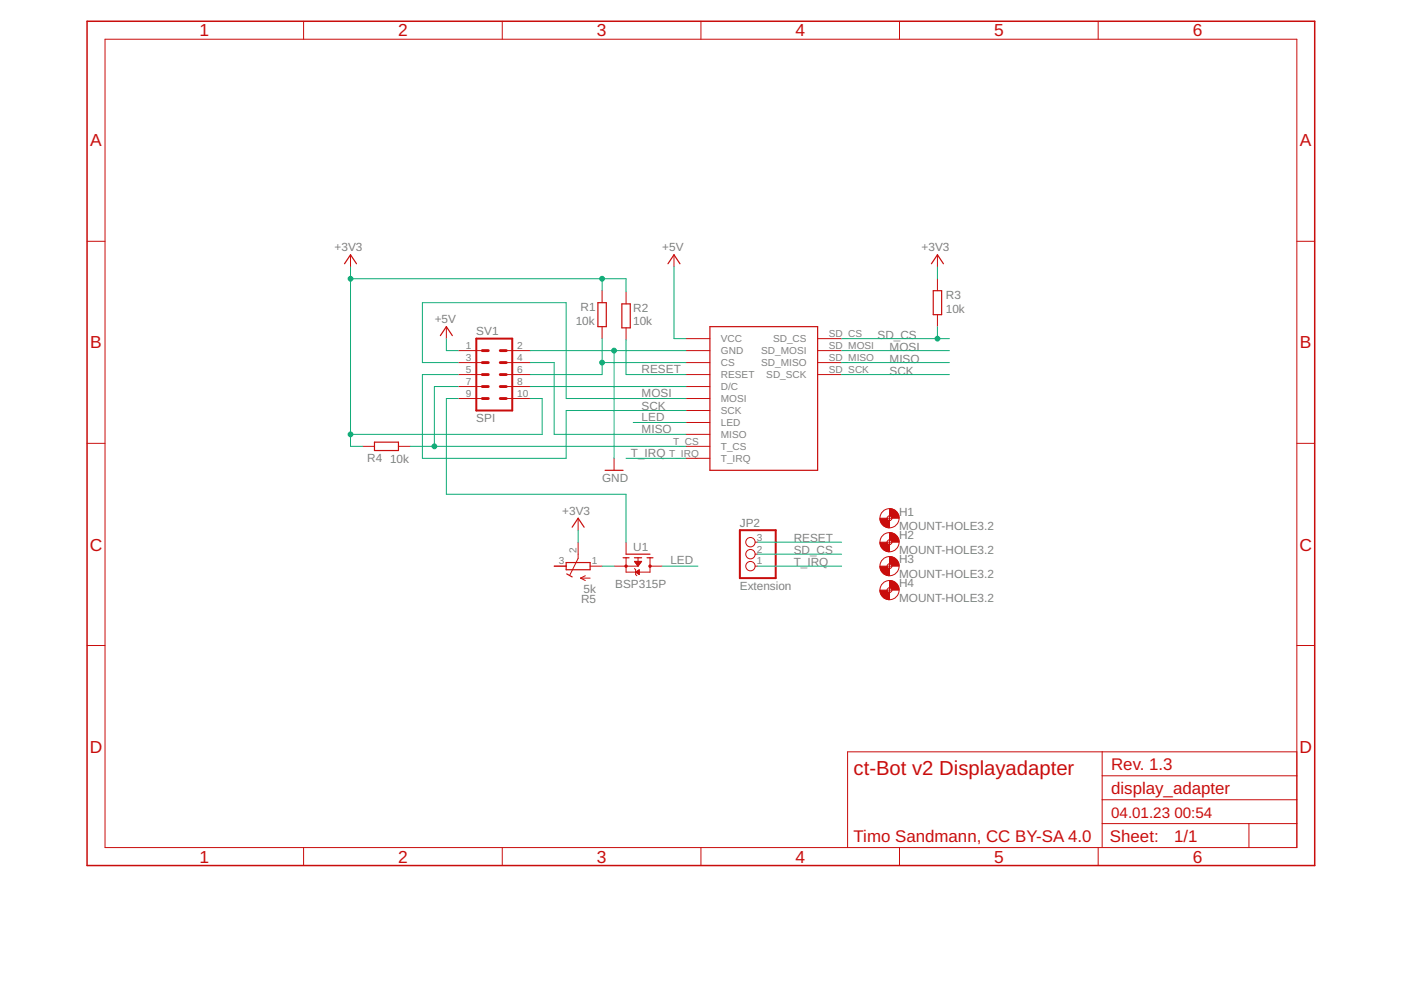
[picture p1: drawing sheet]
<svg xmlns="http://www.w3.org/2000/svg" width="297mm" height="210mm" viewBox="0 0 297 210" stroke-linecap="round" stroke-linejoin="round" font-family="sans-serif">
<g fill="none" stroke="#c90d0c" stroke-width=".21">
<path d="M22.3 8.3h252.7v171.4h-252.7zM64.4 4.5v3.8M106.5 4.5v3.8M148.6 4.5v3.8M190.7 4.5v3.8M232.8 4.5v3.8M18.5 51.2h3.8M74.3 54v2.6M142.9 54v2.6M198.8 54v2.6M198.8 59.1v2.5M275 51.2h3.7"/>
<path d="M94.6 69.3v2.5M97.2 74.3h5.1M97.2 76.9h5.1M97.2 79.4h5.1M107.3 74.3h5.1M107.3 76.9h5.1M107.3 79.4h5.1M127.7 61.6v2.6M127.7 69.3v2.5M132.7 61.9v2.5M132.7 69.5v2.6M145.4 71.8h5.1"/>
<path d="M145.4 74.3h5.1M145.4 76.9h5.1M145.4 79.4h5.1M173.4 71.8h5M173.4 74.3h5M173.4 76.9h5M173.4 79.4h5M198.8 66.7v2.6M18.5 94h3.8M76.9 94.6h2.5M84.5 94.6h2.5M97.2 82h5.1"/>
<path d="M97.2 84.5h5.1M107.3 82h5.1M107.3 84.5h5.1M130.2 97.2v2.5M145.4 82h5.1M145.4 84.5h5.1M145.4 87h5.1M145.4 89.6h5.1M145.4 92.1h5.1M145.4 94.6h5.1M145.4 97.2h5.1M275 94h3.7"/>
<path d="M122.6 109.9v2.5M122.6 115v3.4l-1.8 3.5M132.7 115v2.5M132.7 118.3v3h5.1v-3M134.5 119h1.5l-.7 1zM134.6 119.1h1.4M134.7 119.2h1.2M134.7 119.3h1.1M134.8 119.5h.9M134.9 119.6h.7M135 119.7h.5M135.1 119.8h.3"/>
<path d="M135.2 120h.1M135.3 118.3v1.7M160.1 117.5h.6M160.1 115h.6M188.1 115h1M188.1 109.9h1M188.6 109.4v1M188.6 114.4v1.1M188.6 119.5v1M18.5 136.9h3.8M117.5 120h2.5M123.1 122.6h2"/>
<path d="M123.1 122.6l1 .5M124.1 122.1l-1 .5M125.1 120h2.6M130.2 120h5.1M134.5 120.5l.3 .3v1l.2 .3M134.8 121.3l.7-.5v1zM134.8 121.3h.7M134.9 121.4h.6M135 121.2h.5M135.1 121.5h.4M135.2 121h.3M135.3 121.6h.2"/>
<path d="M135.4 120.9h.1M135.4 121.8h.1M137.8 120h2.6M160.1 120h.6M188.1 120h1M188.1 125.1h1M188.6 124.6v1M275 136.9h3.7M233.7 159.4v20.3M275 159.4h-95.3v20.3M64.4 179.7v3.8M106.5 179.7v3.8"/>
<path d="M148.6 179.7v3.8M190.7 179.7v3.8M232.8 179.7v3.8M233.7 174.6h41.3M233.7 169.6h41.3M233.7 164.5h41.3M264.8 174.6v5.1"/>
<circle cx="159.1" cy="115" r=".99"/>
<circle cx="159.1" cy="117.5" r=".99"/>
<circle cx="188.6" cy="109.9" r="2.03"/>
<circle cx="188.6" cy="115" r="2.03"/>
<circle cx="188.6" cy="109.9" r=".51"/>
<circle cx="188.6" cy="115" r=".51"/>
<circle cx="159.1" cy="120" r=".99"/>
<circle cx="188.6" cy="120" r="2.03"/>
<circle cx="188.6" cy="125.1" r="2.03"/>
<circle cx="188.6" cy="120" r=".51"/>
<circle cx="188.6" cy="125.1" r=".51"/>
</g>
<g fill="none" stroke="#c90d0c" stroke-width=".25">
<path d="M73 55.9l1.3-1.9 1.3 1.9M141.6 55.9l1.3-1.9 1.3 1.9M197.5 55.9l1.3-1.9 1.2 1.9M93.4 71.2l1.2-1.9 1.3 1.9M126.8 64.2h1.7v5.1h-1.7zM131.8 64.4h1.8v5.1h-1.8zM150.5 69.3h22.9v30.4h-22.9zM197.9 61.6h1.7v5.1h-1.7zM79.4 93.7h5.1v1.8h-5.1zM128.3 99.7h3.8M120 119.3h5.1v1.5h-5.1zM121.3 111.8l1.3-1.9 1.2 1.9"/>
<path d="M132.1 118.3h1.3M132.7 117.5h5.1M134.5 118.3h1.5M137.2 118.3h1.3M120.2 121.7l1.1 .6"/>
</g>
<path d="M101 71.8h7.6v15.2h-7.6zM156.9 112.4h7.6v10.2h-7.6z" fill="none" stroke="#c90d0c" stroke-width=".42"/>
<path d="M102.3 79.4h1.2M102.3 76.9h1.2M102.3 74.3h1.2M106.1 79.4h1.2M106.1 76.9h1.2M106.1 74.3h1.2M102.3 84.5h1.2M102.3 82h1.2M106.1 84.5h1.2M106.1 82h1.2" fill="none" stroke="#c90d0c" stroke-width=".61"/>
<g fill="#c90d0c" stroke="#c90d0c" stroke-width=".21">
<path d="M188.6 107.8a2.04 2.04 0 0 1 2 2.1h-1.5l-.1-.3-.4-.2z" fill-rule="evenodd"/>
<path d="M186.6 109.9h1.5l.2 .4 .3 .1v1.5a2 2 0 0 1-2-2z" fill-rule="evenodd"/>
<path d="M188.6 112.9a2.04 2.04 0 0 1 2 2.1h-1.5l-.1-.3-.4-.3z" fill-rule="evenodd"/>
<path d="M186.6 115h1.5l.2 .4 .3 .1v1.5a2 2 0 0 1-2-2z" fill-rule="evenodd"/>
<path d="M188.6 118a2.04 2.04 0 0 1 2 2h-1.5l-.1-.3-.4-.2z" fill-rule="evenodd"/>
<path d="M186.6 120h1.5l.2 .5h.3v1.6a2 2 0 0 1-2-2.1z" fill-rule="evenodd"/>
<path d="M188.6 123.1a2.04 2.04 0 0 1 2 2h-1.5l-.1-.3-.4-.2z" fill-rule="evenodd"/>
<path d="M186.6 125.1h1.5l.2 .4 .3 .1v1.5a2 2 0 0 1-2-2z" fill-rule="evenodd"/>
<circle cx="132.7" cy="120" r=".25"/>
<circle cx="137.8" cy="120" r=".25"/>
</g>
<path d="M18.5 4.5h260.2v179h-260.2z" fill="none" stroke="#c90d0c" stroke-width=".32"/>
<g fill="none" stroke="#0dab76" stroke-width=".21">
<path d="M74.3 56.6v38h2.6M74.3 59.1h58.4v2.8M127.7 59.1v2.5M142.9 56.6v15.2h2.5M198.8 56.6v2.5M94.6 71.8v2.5h2.6M97.2 76.9h-7.6v-12.7h30.4v20.3h25.4M97.2 79.4h-7.6v17.8h30.4v-10.2h25.4M112.4 74.3h33M112.4 76.9h5.1v15.2h27.9M127.7 76.9h17.7M127.7 71.8v7.6h-15.3"/>
<path d="M130.2 74.3v22.9M132.7 72.1v7.3h12.7M178.4 74.3h22.9M178.4 76.9h22.9M178.4 79.4h22.9M178.4 71.8h22.9M198.8 69.3v2.5M87 94.6h58.4M97.2 82h-5.1v12.6M97.2 84.5h-2.6v20.3h38.1v10.2M112.4 82h33M112.4 84.5h2.6v7.6h-40.7"/>
<path d="M132.7 97.2h12.7M134.3 89.6h11.1M122.6 112.4v2.6M160.7 117.5h17.7M160.7 115h17.7M127.7 120h2.5M140.4 120h7.6M160.7 120h17.7"/>
</g>
<g fill="#0dab76" stroke="#0dab76" stroke-width=".21">
<circle cx="130.2" cy="74.3" r=".51"/>
<circle cx="127.7" cy="76.9" r=".51"/>
<circle cx="198.8" cy="71.8" r=".51"/>
<circle cx="74.3" cy="59.1" r=".51"/>
<circle cx="127.7" cy="59.1" r=".51"/>
<circle cx="74.3" cy="92.1" r=".51"/>
<circle cx="92.1" cy="94.6" r=".51"/>
</g>
<text font-size="4.3" fill="#c90d0c" x="181" y="164.2">ct-Bot v2 Displayadapter</text>
<g font-size="3.7" fill="#c90d0c">
<text x="42.3" y="7.7">1</text>
<text x="84.4" y="7.7">2</text>
<text x="126.5" y="7.7">3</text>
<text x="168.6" y="7.7">4</text>
<text x="210.8" y="7.7">5</text>
<text x="252.9" y="7.7">6</text>
<text x="19.1" y="31">A</text>
<text x="275.6" y="31">A</text>
<text x="19.1" y="73.9">B</text>
<text x="275.6" y="73.9">B</text>
<text x="19" y="116.7">C</text>
<text x="275.5" y="116.7">C</text>
<text x="19" y="159.6">D</text>
<text x="275.5" y="159.6">D</text>
<text x="42.3" y="182.9">1</text>
<text x="84.4" y="182.9">2</text>
<text x="126.5" y="182.9">3</text>
<text x="168.6" y="182.9">4</text>
<text x="210.8" y="182.9">5</text>
<text x="252.9" y="182.9">6</text>
</g>
<g font-size="3.6" fill="#c90d0c">
<text x="235.6" y="163.2">Rev. 1.3</text>
<text x="235.6" y="168.3">display_adapter</text>
<text x="181" y="178.4">Timo Sandmann, CC BY-SA 4.0</text>
<text x="235.3" y="178.6">Sheet:</text>
<text x="248.9" y="178.4">1/1</text>
</g>
<g font-size="3.2" fill="#c90d0c">
<text x="235.6" y="173.4">04.01.23</text>
<text x="249" y="173.4">00:54</text>
</g>
<g font-size="2.5" fill="#808080">
<text x="71" y="53.3">+3V3</text>
<text x="140.4" y="53.3">+5V</text>
<text x="195.4" y="53.3">+3V3</text>
<text x="123.1" y="66">R1</text>
<text x="200.5" y="63.4">R3</text>
<text x="92.2" y="68.5">+5V</text>
<text x="101" y="71">SV1</text>
<text x="122.1" y="69">10k</text>
<text x="134.3" y="69">10k</text>
<text x="134.3" y="66.2">R2</text>
<text x="186.1" y="71.8">SD_CS</text>
<text x="200.5" y="66.5">10k</text>
<text x="188.6" y="74.3">MOSI</text>
<text x="188.6" y="76.9">MISO</text>
<text x="136" y="79.2">RESET</text>
<text x="188.6" y="79.4">SCK</text>
<text x="101" y="89.6">SPI</text>
<text x="136" y="84.2">MOSI</text>
<text x="136" y="87">SCK</text>
<text x="136" y="89.3">LED</text>
<text x="136" y="91.9">MISO</text>
<text x="77.9" y="98">R4</text>
<text x="82.7" y="98.2">10k</text>
<text x="133.7" y="96.9">T_IRQ</text>
<text x="127.7" y="102.3">GND</text>
<text x="119.2" y="109.1">+3V3</text>
<text x="156.9" y="111.8">JP2</text>
<text x="190.6" y="112.3">MOUNT-HOLE3.2</text>
<text x="190.6" y="109.3">H1</text>
<text x="134.3" y="116.7">U1</text>
<text x="142.1" y="119.5">LED</text>
<text x="168.3" y="117.5">SD_CS</text>
<text x="168.3" y="115">RESET</text>
<text x="190.6" y="117.4">MOUNT-HOLE3.2</text>
<text x="190.6" y="114.4">H2</text>
<text x="190.6" y="119.5">H3</text>
<text x="123.7" y="125.6">5k</text>
<text x="130.4" y="124.6">BSP315P</text>
<text x="156.9" y="125.1">Extension</text>
<text x="168.3" y="120">T_IRQ</text>
<text x="190.6" y="122.5">MOUNT-HOLE3.2</text>
<text x="190.6" y="124.5">H4</text>
<text x="123.2" y="127.8">R5</text>
<text x="190.6" y="127.6">MOUNT-HOLE3.2</text>
</g>
<g font-size="2.1" fill="#808080">
<text x="175.7" y="71.4">SD_CS</text>
<text x="98.7" y="74">1</text>
<text x="98.7" y="76.5">3</text>
<text x="109.7" y="74">2</text>
<text x="109.7" y="76.5">4</text>
<text x="152.8" y="72.6">VCC</text>
<text x="152.8" y="75.1">GND</text>
<text x="152.8" y="77.6">CS</text>
<text x="161.4" y="75.1">SD_MOSI</text>
<text x="161.4" y="77.6">SD_MISO</text>
<text x="163.9" y="72.6">SD_CS</text>
<text x="175.7" y="74">SD_MOSI</text>
<text x="175.7" y="76.5">SD_MISO</text>
<text x="98.7" y="79.1">5</text>
<text x="98.7" y="81.6">7</text>
<text x="109.7" y="79.1">6</text>
<text x="109.7" y="81.6">8</text>
<text x="152.8" y="80.2">RESET</text>
<text x="152.8" y="82.7">D/C</text>
<text x="162.5" y="80.2">SD_SCK</text>
<text x="175.7" y="79.1">SD_SCK</text>
<text x="98.7" y="84.1">9</text>
<text x="109.7" y="84.1">10</text>
<text x="152.8" y="85.3">MOSI</text>
<text x="152.8" y="87.8">SCK</text>
<text x="142.7" y="94.3">T_CS</text>
<text x="152.8" y="90.3">LED</text>
<text x="152.8" y="92.9">MISO</text>
<text x="152.8" y="95.4">T_CS</text>
<text x="141.9" y="96.8">T_IRQ</text>
<text x="152.8" y="97.9">T_IRQ</text>
<text x="118.5" y="119.7">3</text>
<text x="122.2" y="117.1" transform="rotate(-90 122.2 117.1)">2</text>
<text x="125.5" y="119.7">1</text>
<text x="160.5" y="119.7">1</text>
<text x="160.5" y="117.1">2</text>
<text x="160.5" y="114.6">3</text>
</g>
</svg>
